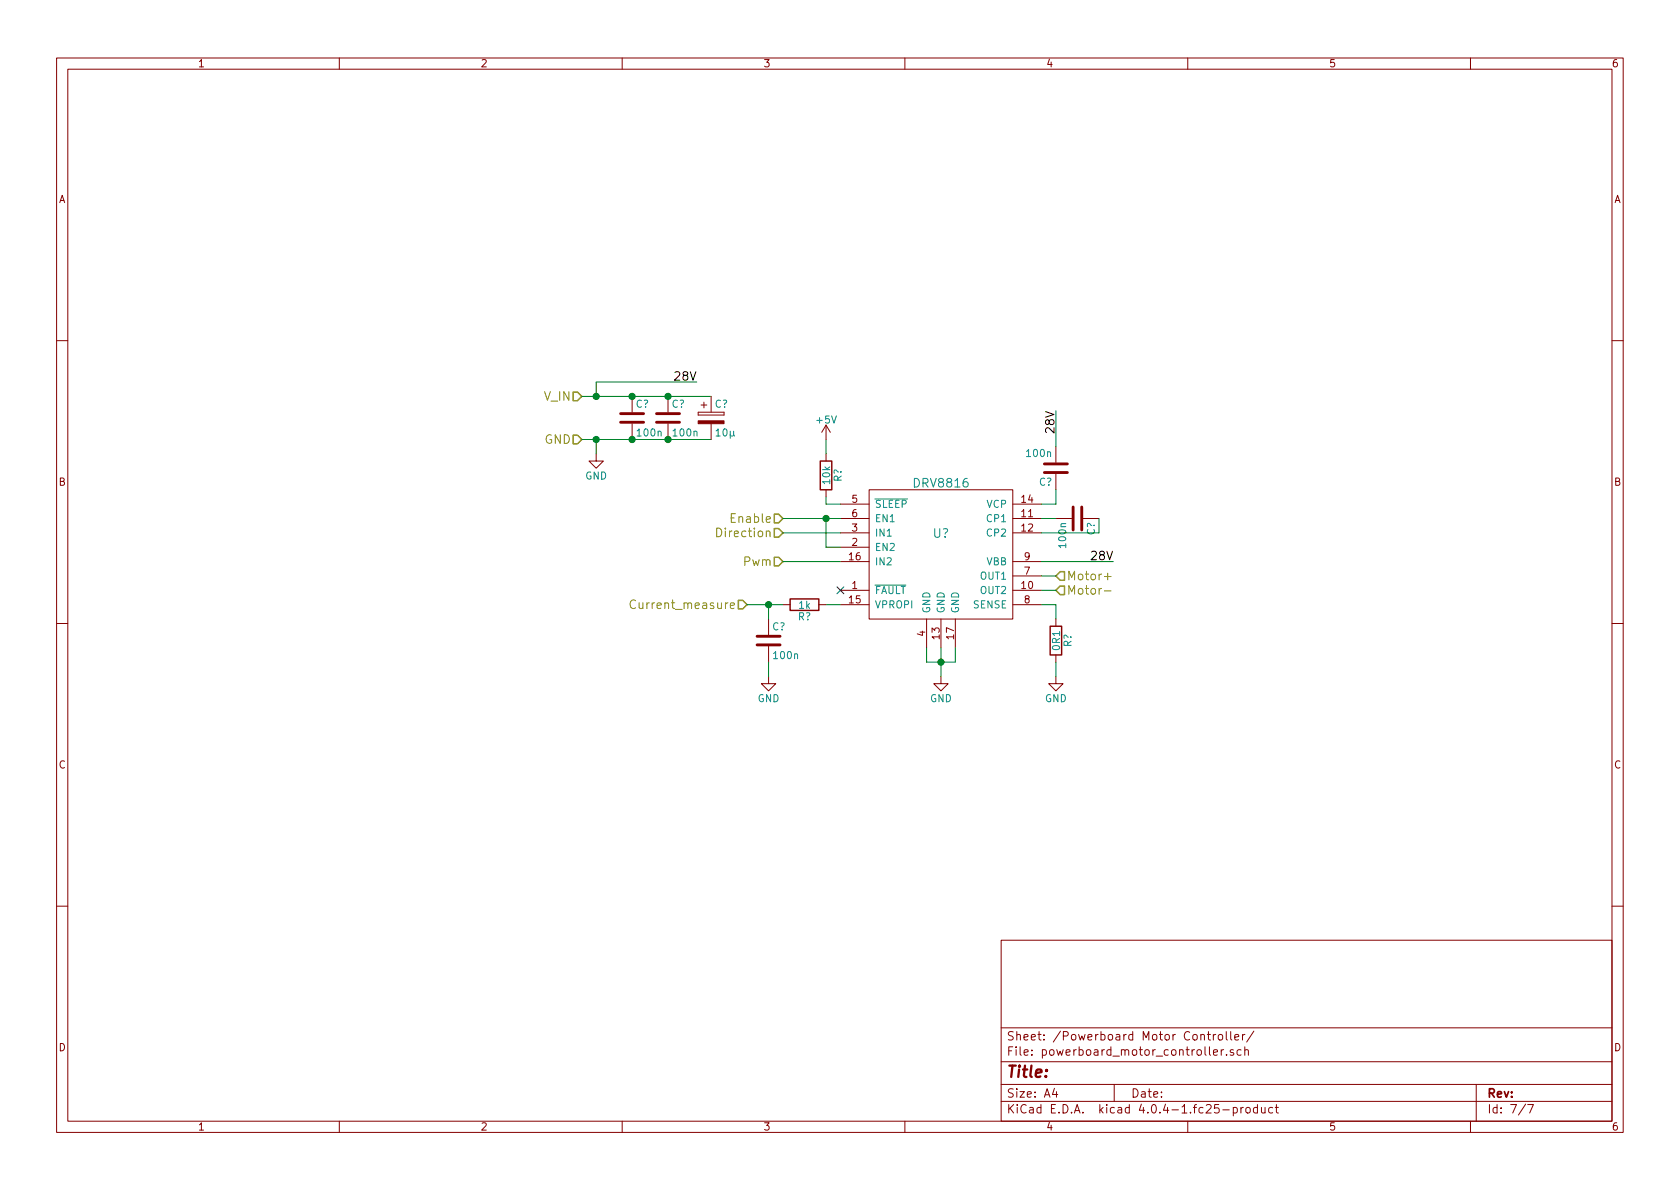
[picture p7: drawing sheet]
<svg xmlns="http://www.w3.org/2000/svg" width="297mm" height="210mm" viewBox="0 0 297 210" stroke-linecap="round" stroke-linejoin="round" font-family="sans-serif">
<g fill="none" stroke="#840000" stroke-width=".18">
<path d="M10 10.3h277v189.9h-277zM12 12.2h273v186.1h-273zM60 10.3v1.9M110 10.3v1.9M160 10.3v1.9M210 10.3v1.9M260 10.3v1.9M10 60.2h2M111.8 70.1v2.8M111.8 74.9v2.8M118.1 70.1v2.8M118.1 74.9v2.8"/>
<path d="M123.4 72.9v.5zM123.4 73.4h4.6zM123.4 72.9h4.6zM124 71.6h1M124.5 71.1v1M125.7 70.1v2.8M125.7 74.9v2.8M128 72.9v.5zM146 75.2v2.5M146 75.2l-.7 1.2M146 75.2l.8 1.2M186.7 79v2.8"/>
<path d="M285 60.2h2M105.4 80.3v1.2h1.3l-1.3 1.3-1.3-1.3h1.3M146 80.3v1.2M146 86.6v1.3M148.6 96.8h5.1M148.6 94.2h5.1M148.6 89.1h5.1M148.6 91.7h5.1M148.6 99.3h5.1M153.7 86.6h25.4v22.9h-25.4zM179.1 94.2h5M179.1 89.1h5"/>
<path d="M179.1 91.7h5M179.1 99.3h5M186.7 91.7h2.8M186.7 83.8v2.8M191.5 91.7h2.8M10 110.3h2M135.9 119.6v1.3h1.3l-1.3 1.3-1.3-1.3h1.3M135.9 109.5v2.8M135.9 114.3v2.8M138.4 106.9h1.3M144.8 106.9h1.2M148.6 104.4h5.1"/>
<path d="M148.6 106.9h5.1M163.8 109.5v5M166.4 119.6v1.3h1.2l-1.2 1.3-1.3-1.3h1.3M166.4 109.5v5M168.9 109.5v5M179.1 104.4h5M179.1 101.8h5M179.1 106.9h5M186.7 119.6v1.3h1.3l-1.3 1.3-1.3-1.3h1.3M186.7 109.5v1.2M186.7 115.8v1.3M285 110.3h2"/>
<path d="M10 160.2h2M177 166.3h108v32h-108zM285 160.2h2M60 198.3v1.9M110 198.3v1.9M160 198.3v1.9M177 194.8h108M177 191.8h108M177 187.8h108M177 181.8h108M186.4 192.5l-.3 1h.9M186.8 193v1"/>
<path d="M197 191.8v3M210 198.3v1.9M213.5 182.9h.5M213.7 182.4v1.3l.3 .2M214.5 182.9v1M214.6 186.1l.7-.1-.1-.3-.4-.1-.2 .2v.7h.6M215 182.9l-.5 .3M215.5 183.1l.2-.2 .4 .2 .1 .5-.1 .2-.4 .1-.2-.1zM215.9 185.6v1M216.2 196.3h1.1M216.4 185.6l-.5 .3M216.8 182.4v1.3l.2 .2"/>
<path d="M216.9 186.5v.1M217.6 182.4v1.3l.2 .2M218.1 195.9l.4-.1 .3 .3-.2 .6h-.5M218.1 195.8v1.5M218.1 185.7a.37 .37 0 0 0-.6 .1l.1 .2 .5 .2 .1 .1-.3 .3-.4-.1M218.3 183.4l.7-.1v-.3l-.5-.1-.2 .2 .1 .7h.6M219.4 195.8v1M219.4 185.7l-.4-.1-.3 .3 .1 .6 .2 .1 .4-.1M219.7 182.9v1M219.8 195.8l-.4 .3M220.1 185.7l.2-.1 .4 .1v.9M220.1 185.1v1.5"/>
<path d="M220.1 182.9l-.4 .3M220.3 196l.2-.2 .5 .2 .1 .5-.2 .2-.4 .1-.2-.1zM221.7 182.3l-1.3 2M222.3 195.9l-.4-.1-.3 .3 .1 .6 .2 .1 .4-.1M222.3 195.3v1.5M223 195.8l.1 .9 .4 .1 .2-.1M223.7 195.8v1M225 195.9l-.4-.1-.3 .3 .1 .6 .2 .1 .4-.1M225.5 195.8h.5M225.7 195.3v1.3l.3 .2M260 198.3v1.9M261 191.8v6.5"/>
<path d="M269.7 195.2l-1.2 2M270.1 195.3h1l-.6 1.5"/>
</g>
<path d="M101.3 69.3h.8l.8 .8-.8 .8h-.8zM101.3 77h.8l.8 .7-.8 .8h-.8zM136.9 93.5h.8l.7 .7-.7 .8h-.8zM136.9 98.5h.8l.7 .8-.7 .8h-.8zM136.9 90.9h.8l.7 .8-.7 .8h-.8zM130.6 106.2h.7l.8 .7-.8 .8h-.7zM187.5 101.1h.7v1.5h-.7l-.8-.8zM187.5 103.6h.7v1.6h-.7l-.8-.8z" fill="none" stroke="#848400" stroke-width=".25"/>
<path d="M126.7 93.4a.77 .77 0 0 1 .9 .8 .77 .77 0 0 1-.9 .7zM112.4 106.2a.62 .62 0 0 0-.8 0 .62 .62 0 0 0-.2 .8 .58 .58 0 0 0 .3 .5 .58 .58 0 0 0 .7 0M129.1 107.1l.8-.1-.1-.3-.4-.1-.3 .2 .1 .7h.6M195.3 101.9h1.1M195.3 104.5h1.1" fill="none" stroke="#848400" stroke-width=".18"/>
<path d="M154.7 88.2h5.8M154.7 103.5h5.5" fill="none" stroke="#008484" stroke-width=".18"/>
<g fill="none" stroke="#008400" stroke-width=".18">
<path d="M102.9 77.7h22.8M102.9 70.1h22.8M105.4 77.7v2.6M123.2 67.6h-17.8v2.5M146 77.7v2.6M186.7 72.6v6.4M138.4 99.3h10.2M138.4 91.7h10.2M138.4 94.2h10.2M146 87.9v1.2h2.6M146 91.7v5.1h2.6M184.1 99.3h12.7"/>
<path d="M184.1 91.7h2.6M186.7 86.6v2.5h-2.6M194.3 91.7v2.5h-10.2M132.1 106.9h6.3M135.9 106.9v2.6M135.9 117.1v2.5M146 106.9h2.6M163.8 114.5v2.6h5.1v-2.6M166.4 114.5v5.1M184.1 101.8h2.6M184.1 104.4h2.6M184.1 106.9h2.6v2.6"/>
<path d="M186.7 117.1v2.5"/>
</g>
<g fill="#008400" stroke="#008400" stroke-width=".25">
<circle cx="166.4" cy="117.1" r=".51"/>
<circle cx="146.1" cy="91.7" r=".51"/>
<circle cx="105.4" cy="70.1" r=".51"/>
<circle cx="111.8" cy="70.1" r=".51"/>
<circle cx="105.4" cy="77.7" r=".51"/>
<circle cx="111.8" cy="77.7" r=".51"/>
<circle cx="118.1" cy="77.7" r=".51"/>
<circle cx="118.1" cy="70.1" r=".51"/>
<circle cx="135.9" cy="106.9" r=".51"/>
</g>
<path d="M145 81.5h2.1v5.1h-2.1zM139.7 105.9h5.1v2h-5.1zM185.7 110.7h2v5.1h-2z" fill="none" stroke="#840000" stroke-width=".25"/>
<path d="M109.7 74.7h4.1M109.7 73.1h4.1M116.1 74.7h4M116.1 73.1h4M184.7 82h4M184.7 83.6h4M189.7 89.7v4M191.3 89.7v4M133.9 114h4M133.9 112.5h4" fill="none" stroke="#840000" stroke-width=".51"/>
<path d="M123.4 74.4h4.6v.5h-4.6z" fill="#840000" stroke="#840000" stroke-width=".18"/>
<path d="M148 103.8l1.2 1.2M149.2 103.8l-1.2 1.2" fill="none" stroke="#000084" stroke-width=".18"/>
<text font-size="2.8" fill="#840000" x="178" y="190.5">Title:</text>
<g font-size="2.1" fill="#848400">
<text x="96.2" y="70.9">V_IN</text>
<text x="96.2" y="78.5">GND</text>
<text x="127.3" y="95">Direction</text>
<text x="129.5" y="92.5">Enable</text>
<text x="131.5" y="100.1">Pwm</text>
<text x="112.6" y="107.7">Current_measure</text>
<text x="188.6" y="102.6">Motor+</text>
<text x="188.6" y="105.2">Motor-</text>
</g>
<g font-size="2.1">
<text x="119.5" y="67.3">28V</text>
<text x="186.4" y="76.3" transform="rotate(-90 186.4 76.3)">28V</text>
<text x="193.1" y="99.1">28V</text>
</g>
<g font-size="2.1" fill="#008484">
<text x="161.8" y="86.2">DRV8816</text>
<text x="165" y="95.1">U?</text>
</g>
<g font-size="2.1" fill="#840000">
<text x="178" y="184">Sheet: /Powerboard Motor Controller/</text>
<text x="178" y="186.7">File: powerboard_motor_controller.sch</text>
<text x="178" y="196.9">KiCad E.D.A. kicad 4.0.4-1.fc25-product</text>
<text x="178" y="194.1">Size: A4</text>
<text x="200" y="194.1">Date:</text>
<text x="263" y="194.1">Rev:</text>
<text x="263" y="196.9">Id: 7/7</text>
</g>
<g font-size="1.8" fill="#840000">
<text x="35" y="11.9">1</text>
<text x="85" y="11.9">2</text>
<text x="135" y="11.9">3</text>
<text x="185" y="11.9">4</text>
<text x="235" y="11.9">5</text>
<text x="285" y="11.9">6</text>
<text x="10.4" y="35.9">A</text>
<text x="285.4" y="35.9">A</text>
<text x="10.4" y="85.9">B</text>
<text x="150.6" y="88.9">5</text>
<text x="180.6" y="88.9">14</text>
<text x="285.4" y="85.9">B</text>
<text x="150.6" y="94">3</text>
<text x="150.6" y="91.4">6</text>
<text x="180.6" y="91.4">11</text>
<text x="180.6" y="94">12</text>
<text x="150.2" y="99.1">16</text>
<text x="150.6" y="96.5">2</text>
<text x="181.1" y="101.6">7</text>
<text x="181.1" y="99.1">9</text>
<text x="150.2" y="106.7">15</text>
<text x="150.6" y="104.1">1</text>
<text x="180.6" y="104.1">10</text>
<text x="181.1" y="106.7">8</text>
<text x="163.6" y="112.5" transform="rotate(-90 163.6 112.5)">4</text>
<text x="166.1" y="113" transform="rotate(-90 166.1 113)">13</text>
<text x="168.7" y="113" transform="rotate(-90 168.7 113)">17</text>
<text x="10.4" y="135.9">C</text>
<text x="285.4" y="135.9">C</text>
<text x="10.4" y="185.9">D</text>
<text x="285.4" y="185.9">D</text>
<text x="35" y="199.9">1</text>
<text x="85" y="199.9">2</text>
<text x="135" y="199.9">3</text>
<text x="185" y="199.9">4</text>
<text x="235" y="199.9">5</text>
<text x="285" y="199.9">6</text>
</g>
<g font-size="1.8" fill="#008484">
<text x="112.4" y="72.1">C?</text>
<text x="112.8" y="77.2">100n</text>
<text x="118.7" y="72.1">C?</text>
<text x="119.1" y="77.2">100n</text>
<text x="126.4" y="72.1">C?</text>
<text x="126.7" y="77.2">10µ</text>
<text x="144.4" y="74.9">+5V</text>
<text x="181.6" y="80.8">100n</text>
<text x="103.5" y="84.8">GND</text>
<text x="146.8" y="85.5" transform="rotate(-90 146.8 85.5)">10k</text>
<text x="148.8" y="85.2" transform="rotate(-90 148.8 85.2)">R?</text>
<text x="154.7" y="89.8">SLEEP</text>
<text x="174.4" y="89.8">VCP</text>
<text x="183.7" y="85.9">C?</text>
<text x="154.7" y="94.9">IN1</text>
<text x="154.7" y="92.3">EN1</text>
<text x="174.6" y="92.3">CP1</text>
<text x="174.6" y="94.9">CP2</text>
<text x="193.6" y="94.7" transform="rotate(-90 193.6 94.7)">C?</text>
<text x="154.7" y="97.4">EN2</text>
<text x="154.7" y="99.9">IN2</text>
<text x="174.3" y="99.9">VBB</text>
<text x="188.5" y="96.7" transform="rotate(-90 188.5 96.7)">100n</text>
<text x="141.3" y="107.6">1k</text>
<text x="154.7" y="105">FAULT</text>
<text x="154.7" y="107.6">VPROPI</text>
<text x="172.1" y="107.6">SENSE</text>
<text x="173.3" y="102.5">OUT1</text>
<text x="173.3" y="105">OUT2</text>
<text x="136.5" y="111.4">C?</text>
<text x="141.1" y="109.7">R?</text>
<text x="164.5" y="108.5" transform="rotate(-90 164.5 108.5)">GND</text>
<text x="167" y="108.5" transform="rotate(-90 167 108.5)">GND</text>
<text x="169.5" y="108.5" transform="rotate(-90 169.5 108.5)">GND</text>
<text x="136.9" y="116.5">100n</text>
<text x="187.4" y="114.9" transform="rotate(-90 187.4 114.9)">0R1</text>
<text x="189.4" y="114.4" transform="rotate(-90 189.4 114.4)">R?</text>
<text x="133.9" y="124.1">GND</text>
<text x="164.4" y="124.1">GND</text>
<text x="184.7" y="124.1">GND</text>
</g>
</svg>
